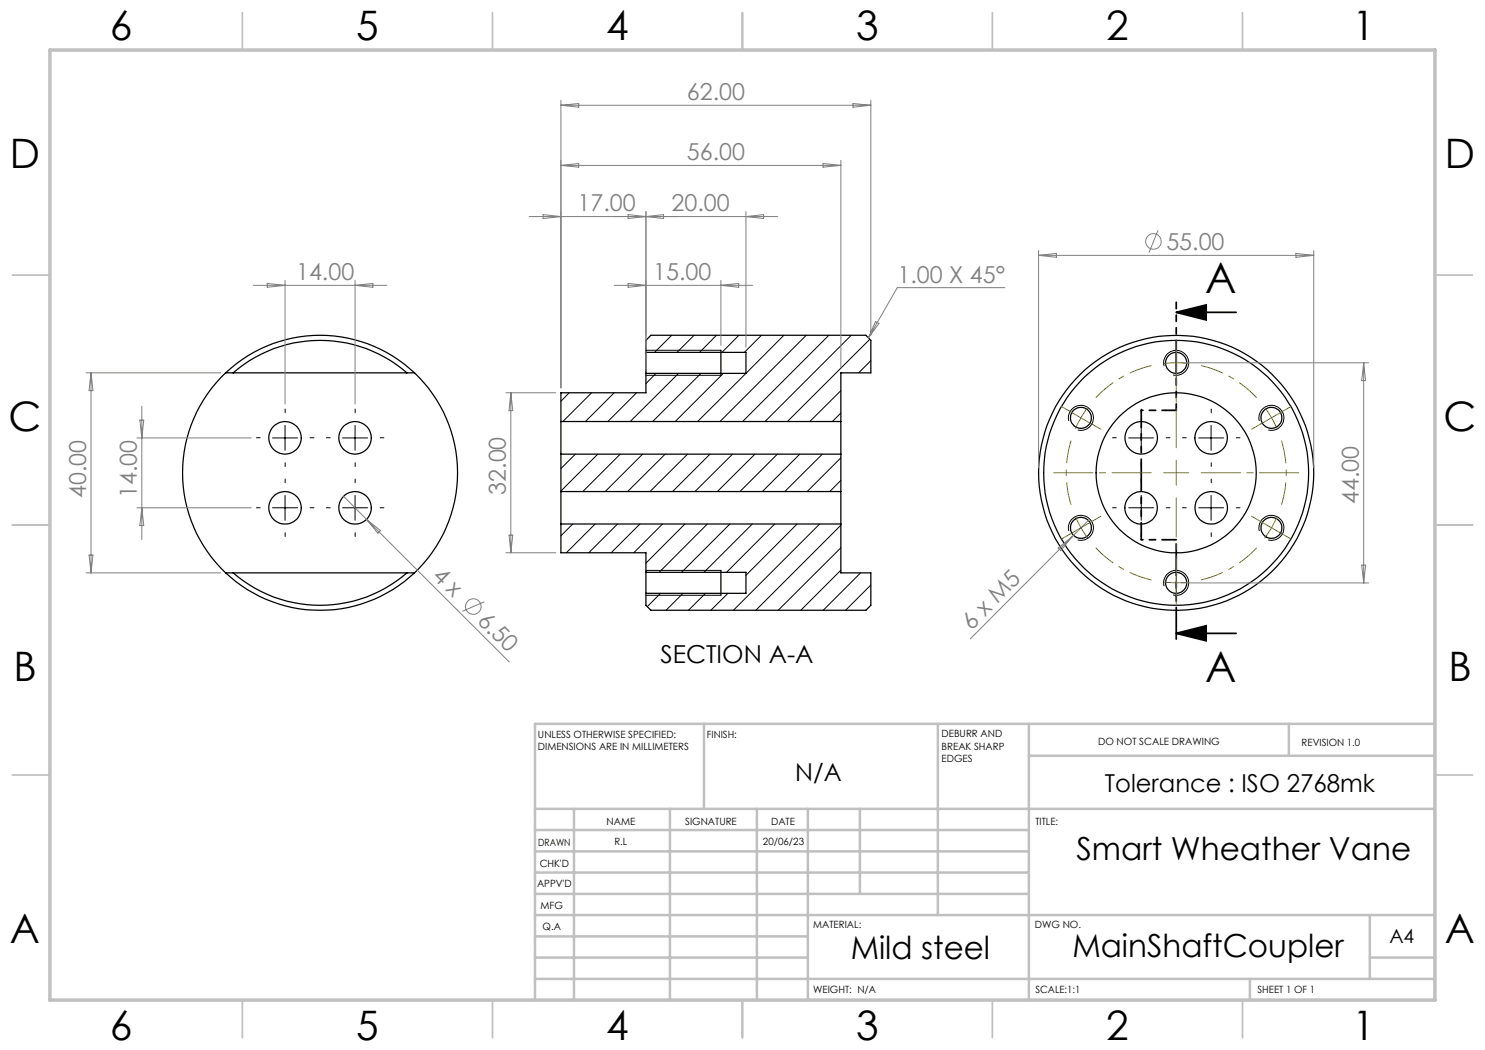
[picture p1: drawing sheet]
<svg xmlns="http://www.w3.org/2000/svg" width="297mm" height="210mm" viewBox="0 0 297 210" stroke-linecap="round" stroke-linejoin="round" font-family="sans-serif">
<g fill="none" stroke="#000" stroke-width=".25">
<path d="M45.1 74.6a27.5 27.5 0 0 1 37.8 0M45.1 74.6a27.5 27.5 0 0 0 0 40M45.1 74.6h37.8M46.6 74.6a26.5 26.5 0 0 1 34.8 0M82.9 74.6a27.5 27.5 0 0 1 0 40M129.2 70.5v4.2M129.2 70.5v-2.4l1-1h43l1 1v6.5h-6v9.7M129.2 74.7v3.9h-17v5.7M129.2 70.5h20v4.2h-20M144.2 70.1v5M112.2 84.3v6.5M112.2 98.3v6.5"/>
<path d="M112.2 84.3h56M112.2 90.8v7.5M112.2 90.8h56M112.2 98.3h56M168.2 84.3v6.5M168.2 98.3v6.5M168.2 90.8v7.5M45.1 114.6a27.6 27.6 0 0 0 37.8 0M45.1 114.6h37.8M46.6 114.6a26.5 26.5 0 0 0 34.8 0M112.2 104.8v5.8h17v3.9M112.2 104.8h56"/>
<path d="M129.2 114.5v4.2M129.2 114.5h20v4.2h-20M144.2 114.1v5M168.2 104.8v9.8h6v6.5l-1 1h-43l-1-1v-2.4"/>
<circle cx="235.2" cy="72.6" r="2.11"/>
<circle cx="57" cy="87.6" r="3.2"/>
<circle cx="71" cy="87.6" r="3.2"/>
<circle cx="216.2" cy="83.6" r="2.09"/>
<circle cx="228.2" cy="87.6" r="3.2"/>
<circle cx="235.2" cy="94.6" r="27.5"/>
<circle cx="235.2" cy="94.6" r="16"/>
<circle cx="235.2" cy="94.6" r="26.5"/>
<circle cx="242.2" cy="87.6" r="3.2"/>
<circle cx="254.3" cy="83.6" r="2.1"/>
<circle cx="57" cy="101.6" r="3.3"/>
<circle cx="71" cy="101.6" r="3.3"/>
<circle cx="216.2" cy="105.6" r="2.1"/>
<circle cx="228.2" cy="101.6" r="3.3"/>
<circle cx="235.2" cy="116.6" r="2.11"/>
<circle cx="242.2" cy="101.6" r="3.3"/>
<circle cx="254.3" cy="105.6" r="2.09"/>
</g>
<g fill="none" stroke="#000" stroke-width=".2">
<path d="M113.8 78.6l-1.6 1.6M118.3 78.6l-5.7 5.7M122.8 78.6l-5.7 5.7M127.3 78.6l-5.7 5.7M129.2 70.1h15M129.2 75.1h15M131.2 74.7l-2 2M134.3 67.1l-3.4 3.4M135.7 74.7l-9.7 9.6M138.8 67.1l-3.4 3.4M140.2 74.7l-9.7 9.6M143.3 67.1l-3.4 3.4"/>
<path d="M144.7 74.7l-9.7 9.6M147.8 67.1l-3.4 3.4M152.3 67.1l-3.4 3.4M156.8 67.1l-17.3 17.2M161.3 67.1l-17.3 17.2M165.8 67.1l-17.3 17.2M168.2 78.1l-6.2 6.2M170.3 67.1l-17.3 17.2M174 67.9l-16.5 16.4M174.2 72.1l-2.5 2.5M232.8 73.2a2.5 2.5 0 0 1 2.2-3.1 2.5 2.5 0 0 1 2.7 2.7 2.5 2.5 0 0 1-3.1 2.2M54.5 87.6h5"/>
<path d="M57 85.1v5M57 99.1v5M68.5 87.6h5M71 85.1v5M71 99.1v5M115.1 90.8l-2.9 2.9M119.6 90.8l-7.4 7.4M124 90.8l-7.4 7.5M128.5 90.8l-7.5 7.5M133 90.8l-7.5 7.5M137.5 90.8l-7.5 7.5M142 90.8l-7.5 7.5"/>
<path d="M146.5 90.8l-7.5 7.5M151 90.8l-7.5 7.5M155.5 90.8l-7.5 7.5M159.9 90.8l-7.4 7.5M164.5 90.8l-7.5 7.5M168.2 82.6l-1.7 1.7M168.2 96.1l-2.3 2.2M168.2 91.6l-6.8 6.7M213.7 84.2a2.51 2.51 0 0 1 2.3-3.1 2.51 2.51 0 0 1 2.7 2.7 2.51 2.51 0 0 1-3.2 2.2M225.7 87.6h5M228.2 85.1v5M228.2 99.1v5"/>
<path d="M239.7 87.6h5M242.2 85.1v5M242.2 99.1v5M251.9 84.2a2.5 2.5 0 0 1 2.2-3.1 2.5 2.5 0 0 1 2.7 2.7 2.5 2.5 0 0 1-3.2 2.2M54.5 101.6h5M68.5 101.6h5M114.5 104.8l-2.3 2.4M119 104.8l-5.7 5.8M123.5 104.8l-5.7 5.8M128 104.8l-5.8 5.8M129.2 114.1h15M129.2 119.1h15"/>
<path d="M132.1 118.7l-2.7 2.6M132.5 104.8l-5.7 5.8M136.6 118.7l-3.4 3.4M137 104.8l-7.8 7.8M141.1 118.7l-3.4 3.4M141.5 104.8l-9.7 9.7M145.6 118.7l-3.4 3.4M146 104.8l-9.7 9.7M150.5 104.8l-9.7 9.7M154.9 104.8l-9.6 9.7M159.4 104.8l-10.2 10.3M163.9 104.8l-17.2 17.3"/>
<path d="M168.2 105l-17 17.1M168.2 109.6l-12.6 12.5M168.2 114l-8 8.1M172.1 114.6l-7.5 7.5M174.2 117l-5.1 5.1M213.7 106.2a2.5 2.5 0 0 1 2.2-3.1 2.5 2.5 0 0 1 2.7 2.6 2.5 2.5 0 0 1-3.1 2.3M225.7 101.6h5M232.8 117.2a2.5 2.5 0 0 1 2.2-3.1 2.5 2.5 0 0 1 2.7 2.7 2.5 2.5 0 0 1-3.1 2.2M239.7 101.6h5M251.9 106.2a2.49 2.49 0 0 1 2.2-3.1 2.49 2.49 0 0 1 2.7 2.7 2.49 2.49 0 0 1-3.2 2.2"/>
</g>
<g fill="none" stroke="#808080" stroke-width=".2">
<path d="M112.2 20.1v57.5M112.2 21.1l3.5-.4v.7zM112.2 21.1h62M112.2 33.1h56M112.2 33.1l3.5-.4v.7zM164.6 32.7l3.6 .4-3.6 .3zM168.2 32.1v41.5M170.6 20.7l3.6 .4-3.6 .3zM174.2 20.1v47M50.7 57.1h26.7M53.4 56.7l3.6 .4-3.6 .4zM57 56.1v24.7"/>
<path d="M71 56.1v24.7M71 57.1l3.6-.4v.8zM108.6 42.9l3.6 .4-3.6 .4zM122.8 57.1h27.7M125.6 56.7l3.6 .4-3.6 .4zM125.6 42.9l7.1 .8v-.8l-7.1 .8zM129.2 42.3v31.4M144.2 56.1v13M144.2 57.1l3.5-.4v.8zM149.2 42.3v27.2M149.2 43.3l3.5-.4v.8zM155.5 43.3h-49.7"/>
<path d="M201 57.5h-21.5l-5.8 10.1M207.7 50.1v43.5M207.7 51.1h55M207.7 51.1l3.6-.4v.8zM231.6 46.1l-1.8 4.4M259.2 50.7l3.5 .4-3.5 .4zM262.7 50.1v43.5M17.2 74.6h26.9M18.2 74.6v40M18.2 74.6l.4 3.5h-.8zM101.2 78.6h10M102.2 78.6v32"/>
<path d="M102.2 78.6l.4 3.5h-.8zM175.1 64.3l.7 .4-2.1 2.9zM236.2 72.6h37.5M272.7 72.6v44M272.7 72.6l.4 3.5h-.8zM27.4 87.6h22.9M28 84h.8l-.4 3.6zM28.4 81.2v26.7M68.7 99.3l4.6 4.6M17.2 114.6h26.9M17.8 111h.8l-.4 3.6zM27.4 101.6h22.9"/>
<path d="M28.4 101.6l.4 3.5h-.8zM73.3 103.9l28.5 28.5M73.3 103.9l2.8 2.2-.5 .5zM101.2 110.6h10M101.8 107h.8l-.4 3.6zM211.6 109.6l2.8-2.3-2.2 2.8zM217.9 103.8l-23.8 24M236.2 116.6h37.5M272.3 113h.8l-.4 3.6zM96.9 120.4l-4.4 1.9"/>
<circle cx="230.7" cy="48.3" r="1.56"/>
<circle cx="94.7" cy="121.3" r="1.56"/>
</g>
<path d="M235.2 62.5l6-1.5v3zM235.2 62.5h12M235.2 126.7l6-1.5v3zM235.2 126.7h12" fill="none" stroke="#000" stroke-width=".35"/>
<path d="M235.2 72.6l-2.4 .1M235.2 72.6l2.5 .1M254.3 83.6l-1.4-2.1M254.3 83.6l1.1 2.2M216.2 105.6l1.4 2M216.2 105.6l-1.1-2.3M235.2 116.6l2.5-.2M235.2 116.6l-2.4-.2M254.3 105.6l1.1-2.3M254.3 105.6l-1.4 2" fill="none" stroke="#808000" stroke-width=".2" stroke-dasharray="15.2 1.3 1.3 1.3" stroke-linecap="butt"/>
<path d="M230.3 73.1a22 22 0 0 0-11.1 6.4M251.3 79.5a22 22 0 0 0-11.1-6.4M214.2 88.1a22 22 0 0 0 0 12.9M219.2 109.6a22 22 0 0 0 11.1 6.4M240.2 116a22 22 0 0 0 11.1-6.4M256.3 101a22 22 0 0 0 0-12.9" fill="none" stroke="#808000" stroke-width=".2" stroke-dasharray="15.2 1.3 1.3 1.3" stroke-dashoffset="10.6" stroke-linecap="butt"/>
<path d="M214 82.3l2.2 1.3M216.2 83.6l-1.1 2.2M216.2 83.6l2.1 1.2M217.6 81.5l-1.4 2.1" fill="none" stroke="#808000" stroke-width=".2"/>
<g fill="none" stroke="#000" stroke-width=".2" stroke-dasharray="15.2 1.3 1.3 1.3">
<path d="M52 87.6h-.7M57 82.6v-.8M57 92.6v.7M57 96.6v-.8M62 87.6h.8M66 87.6h-.7M71 82.6v-.8M71 92.6v.7M71 96.6v-.8M76 87.6h.8M223.2 87.6h-.7M228.2 82.6v-.8"/>
<path d="M228.2 92.6v.7M228.2 96.6v-.8M233.2 87.6h.8M237.2 87.6h-.7M242.2 82.6v-.8M242.2 92.6v.7M242.2 96.6v-.8M247.2 87.6h.8M52 101.6h-.7M57 106.6v.7M62 101.6h.8M66 101.6h-.7"/>
<path d="M71 106.6v.7M76 101.6h.8M223.2 101.6h-.7M228.2 106.6v.7M233.2 101.6h.8M237.2 101.6h-.7M242.2 106.6v.7M247.2 101.6h.8"/>
</g>
<path d="M235.2 60.5v21.6" fill="none" stroke="#000" stroke-width=".35" stroke-dasharray="6.3 1.3 1.3 1.3 1.3 1.3" stroke-dashoffset="5.1"/>
<path d="M235.2 82.1h-7M235.2 107.9h-7" fill="none" stroke="#000" stroke-width=".35" stroke-dasharray="6.3 1.3 1.3 1.3 1.3 1.3" stroke-dashoffset="3.5"/>
<path d="M228.2 82.1v25.8" fill="none" stroke="#000" stroke-width=".35" stroke-dasharray="6.3 1.3 1.3 1.3 1.3 1.3" stroke-dashoffset="2.9"/>
<path d="M235.2 107.9v20.8" fill="none" stroke="#000" stroke-width=".35" stroke-dasharray="6.3 1.3 1.3 1.3 1.3 1.3" stroke-dashoffset="-.8"/>
<g fill="none" stroke="#c0c0c0" stroke-width=".35">
<path d="M48.5 2.5v7.5M98.5 2.5v7.5M148.5 2.5v7.5M198.5 2.5v7.5M248.5 2.5v7.5M2.5 55h7.5M287 55h7.5M2.5 105h7.5M287 105h7.5M2.5 155h7.5M287 155h7.5M48.5 200v7.5"/>
<path d="M98.5 200v7.5M148.5 200v7.5M198.5 200v7.5M248.5 200v7.5"/>
</g>
<g fill="none" stroke="#c0c0c0" stroke-width=".5">
<path d="M140.8 144.8v17M187.6 144.8v38.2M205.8 144.8v55.2M205.8 151.2h81.2M257.8 144.8v6.4M287 144.8h-180v55.2M107 161.8h180M107 178.8h98.8M107 174.5h98.8M107 170.3h98.8M107 166h98.8M114.8 161.8v38.2"/>
<path d="M134 161.8v38.2M151.4 161.8v38.2M161.6 161.8v38.2M172 161.8v17M107 195.8h180M107 191.5h54.6M107 187.3h54.6M107 183h180M250 195.8v4.2M274 191.5h13M274 183v12.8"/>
</g>
<path d="M10 10h277v190h-277z" fill="none" stroke="#c0c0c0" stroke-width=".7"/>
<g fill="none" stroke="#808000" stroke-width=".2" stroke-dasharray="15.2 1.3 1.3 1.3">
<path d="M235.2 72.6v-2.5M235.2 72.6v2.5M235.2 70.1v-2.1M235.2 75.1v2.1M214 82.3l-1.8-1M218.4 84.8l1.8 1.1M235.2 94.6v-2.5M235.2 94.6h-2.5M235.2 94.6v2.5M235.2 94.6h2.6M252.1 84.8l-1.8 1.1M254.3 83.6l2.2-1.3"/>
<path d="M254.3 83.6l-2.2 1.2M256.5 82.3l1.8-1M214 106.8l-1.8 1.1M216.2 105.6l-2.2 1.2M216.2 105.6l2.2-1.3M218.4 104.3l1.8-1M235.2 116.6v2.5M235.2 116.6v-2.5M235.2 119.1v2.1M235.2 114.1v-2.1M252.1 104.3l-1.8-1M254.3 105.6l2.2 1.2"/>
<path d="M254.3 105.6l-2.2-1.3M256.5 106.8l1.8 1.1"/>
</g>
<path d="M230.2 94.6h-19.5M235.2 89.6v-19.5M235.2 99.6v19.5M240.2 94.6h19.6" fill="none" stroke="#808000" stroke-width=".2" stroke-dasharray="15.2 1.3 1.3 1.3" stroke-dashoffset="7.4"/>
<path d="M235.2 62.5l6-1.5v3zM235.2 126.7l6-1.5v3z" fill="#000"/>
<g font-size="8.5">
<text x="241" y="58.5">A</text>
<text x="241" y="136.3">A</text>
</g>
<g font-size="8.1">
<text x="22" y="8">6</text>
<text x="71.2" y="8">5</text>
<text x="121.2" y="8">4</text>
<text x="171.3" y="8">3</text>
<text x="221.3" y="8">2</text>
<text x="270.5" y="8">1</text>
<text x="2" y="33.6">D</text>
<text x="289" y="33.6">D</text>
<text x="1.7" y="86.1">C</text>
<text x="288.7" y="86.1">C</text>
<text x="2.7" y="136.1">B</text>
<text x="289.7" y="136.1">B</text>
<text x="2" y="188.6">A</text>
<text x="289" y="188.6">A</text>
<text x="22" y="208">6</text>
<text x="71.2" y="208">5</text>
<text x="121.2" y="208">4</text>
<text x="171.3" y="208">3</text>
<text x="221.3" y="208">2</text>
<text x="270.5" y="208">1</text>
</g>
<g font-size="6.3">
<text x="215.3" y="171.9">Smart Wheather Vane</text>
<text x="170.1" y="191.8">Mild steel</text>
<text x="214.5" y="191.4">MainShaftCoupler</text>
</g>
<g font-size="4.9">
<text x="132.1" y="132.5">SECTION A-A</text>
<text x="159.1" y="156.3">N/A</text>
<text x="221" y="158.3">Tolerance : ISO 2768mk</text>
</g>
<g font-size="4.7" fill="#808080">
<text x="137.4" y="20">62.00</text>
<text x="137.4" y="32">56.00</text>
<text x="115.5" y="42.3">17.00</text>
<text x="134.3" y="42.3">20.00</text>
<text x="233.3" y="50">55.00</text>
<text x="59.2" y="56">14.00</text>
<text x="130.6" y="56">15.00</text>
<text x="179.5" y="56.5">1.00 X 45°</text>
<text x="17.2" y="99.6" transform="rotate(-90 17.2 99.6)">40.00</text>
<text x="27.4" y="99.6" transform="rotate(-90 27.4 99.6)">14.00</text>
<text x="101.2" y="99" transform="rotate(-90 101.2 99)">32.00</text>
<text x="271.7" y="100.9" transform="rotate(-90 271.7 100.9)">44.00</text>
<text x="86.3" y="115.3" transform="rotate(45 86.3 115.3)">4 x</text>
<text x="95.3" y="124.3" transform="rotate(45 95.3 124.3)">6.50</text>
<text x="194.3" y="126.1" transform="rotate(-45 194.3 126.1)">6 x M5</text>
</g>
<text font-size="3.9" x="277.9" y="188.5">A4</text>
<g font-size="2">
<text x="107.6" y="147.6">UNLESS OTHERWISE SPECIFIED:</text>
<text x="141.4" y="147.6">FINISH:</text>
<text x="188.3" y="147.5">DEBURR AND</text>
<text x="188.3" y="150">BREAK SHARP</text>
<text x="219.6" y="149">DO NOT SCALE DRAWING</text>
<text x="260.3" y="149.2">REVISION 1.0</text>
<text x="107.6" y="150.1">DIMENSIONS ARE IN MILLIMETERS</text>
<text x="188.3" y="152.5">EDGES</text>
<text x="121.3" y="165">NAME</text>
<text x="137" y="164.9">SIGNATURE</text>
<text x="154.2" y="164.9">DATE</text>
<text x="207.1" y="164.9">TITLE:</text>
<text x="107.6" y="169.1">DRAWN</text>
<text x="107.9" y="173.3">CHK'D</text>
<text x="122.9" y="168.9">R.L</text>
<text x="152.6" y="168.9">20/06/23</text>
<text x="107.4" y="177.4">APPV'D</text>
<text x="108.1" y="181.8">MFG</text>
<text x="108.5" y="186">Q.A</text>
<text x="162.6" y="185.5">MATERIAL:</text>
<text x="207" y="185.5">DWG NO.</text>
<text x="162.6" y="198.5">WEIGHT: N/A</text>
<text x="207.1" y="198.6">SCALE:1:1</text>
<text x="251.5" y="198.6">SHEET 1 OF 1</text>
</g>
</svg>
